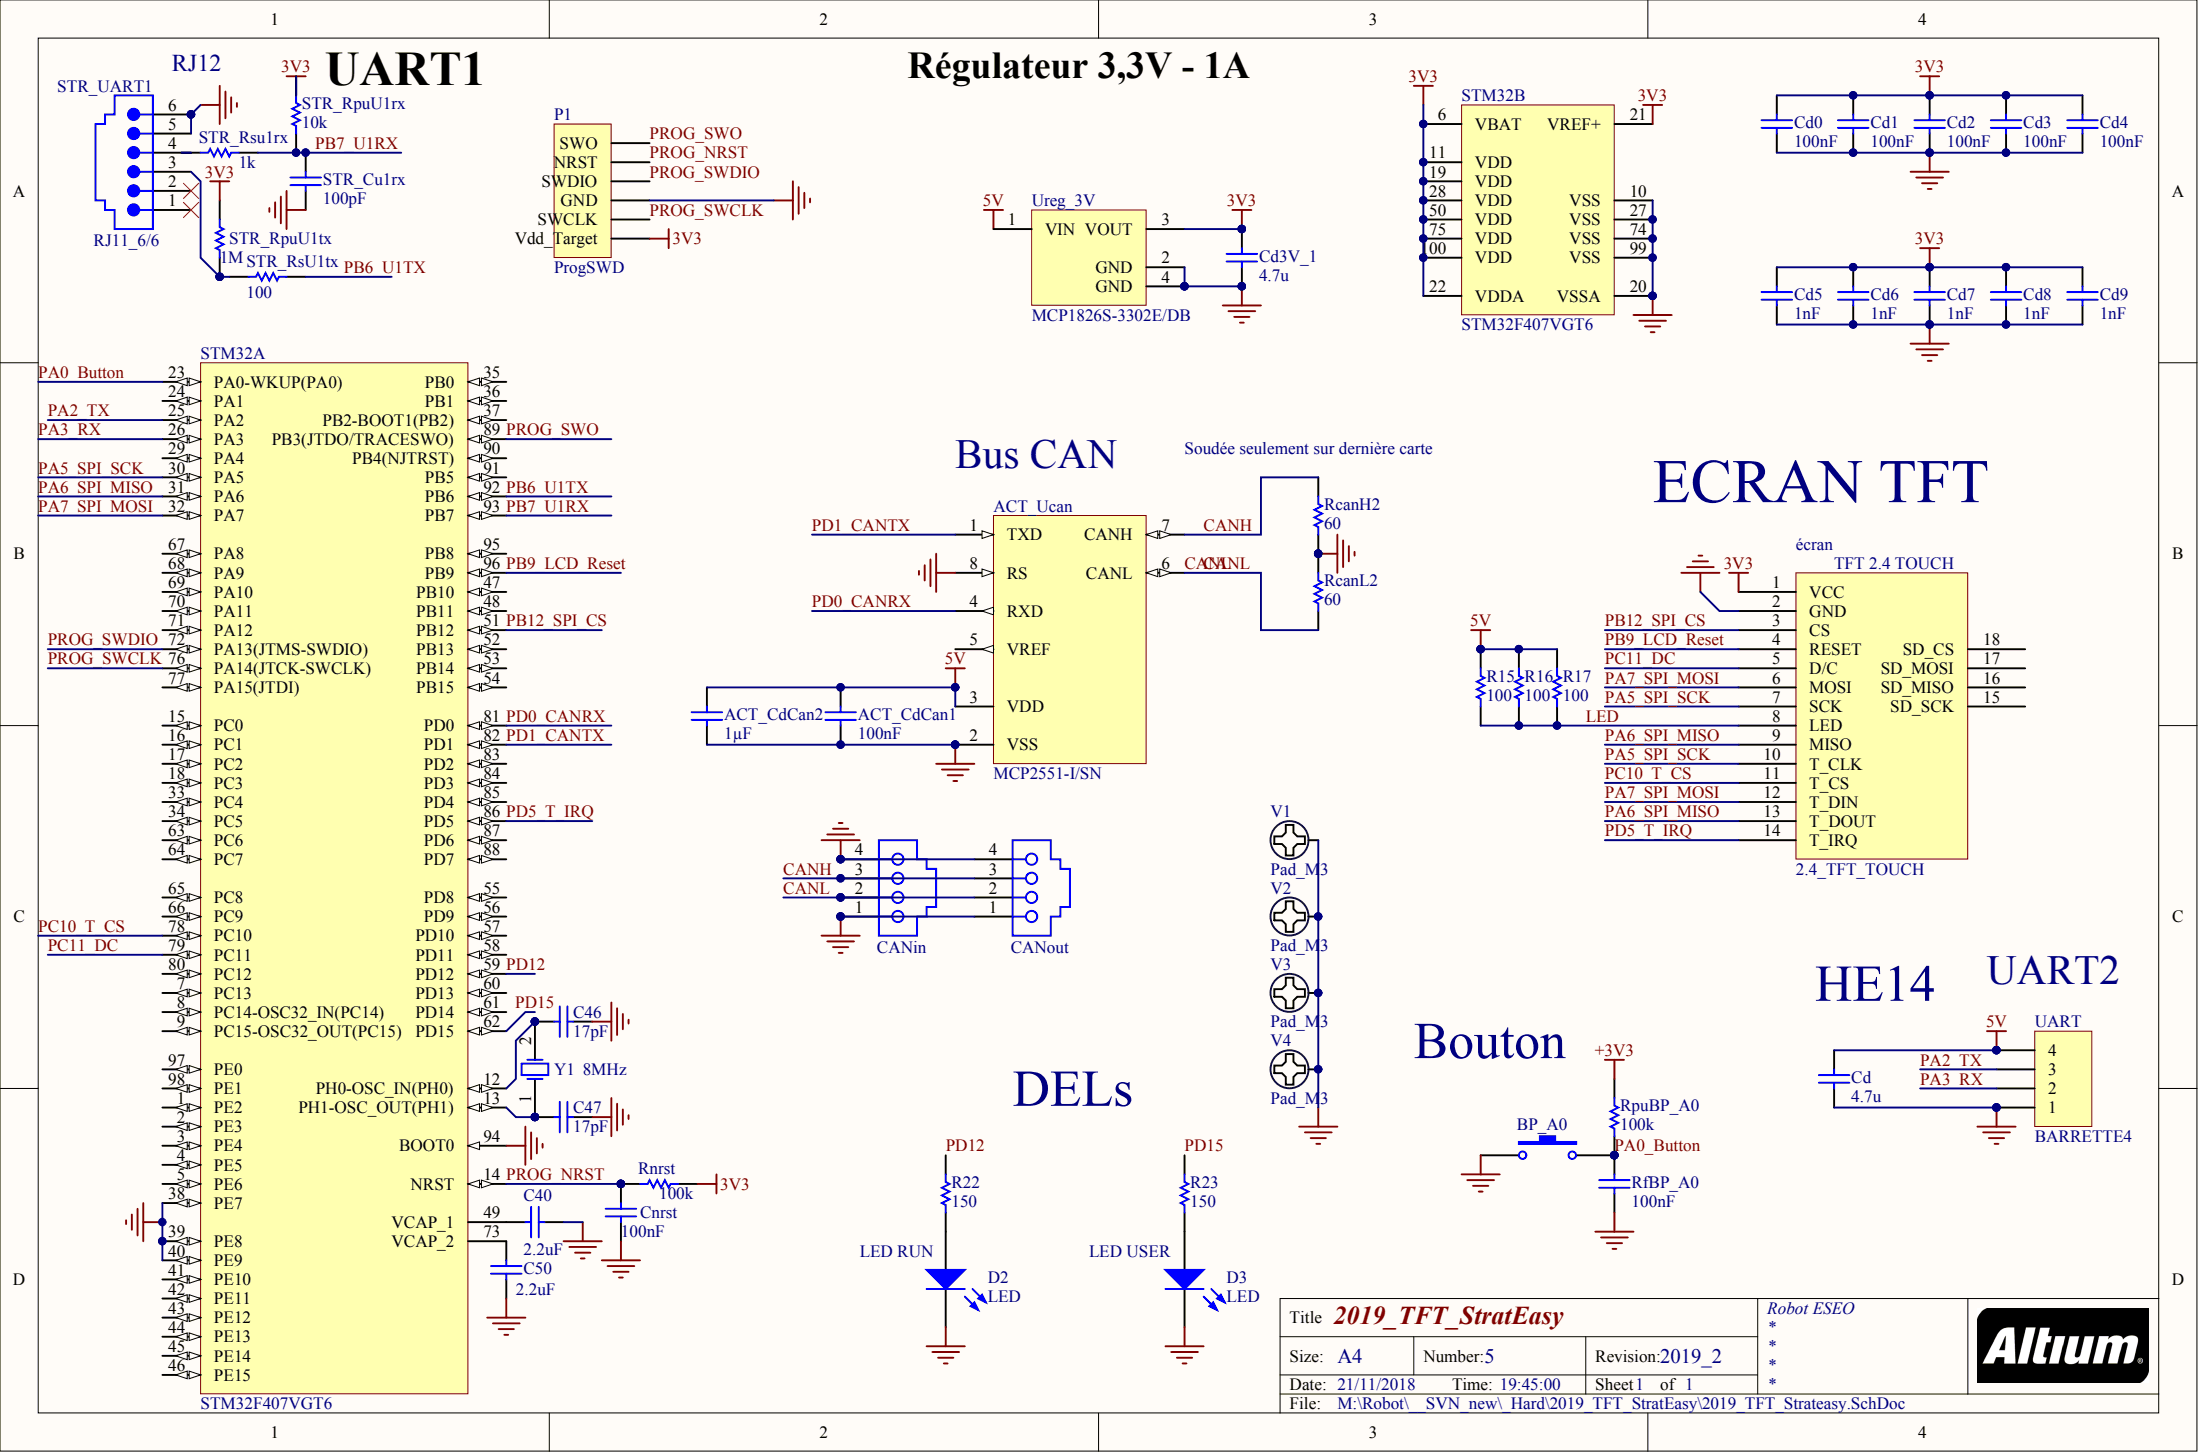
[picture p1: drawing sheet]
# Altium project 2019_TFT_Strateasy.PrjPCB
1 sheet, 51 parts. Net scope: global (net labels, ports and power ports of the same name join across sheets).
Board file: 2019_TFT_Strateasy.PCBDOC

## Sheet 2019_TFT_Strateasy.SchDoc: 2019_TFT_StratEasy
size A4; Date: 2018; CheckedBy: Sacha; Author: Sacha; CompanyName: Robot ESEO; DrawnBy: Sacha; Engineer: Sacha; Organization: Robot ESEO; DocumentNumber: 5; Revision: 2019_2; SheetNumber: 1; SheetTotal: 1

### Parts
ACT_CdCan1  100nF  [C0805_N]
ACT_CdCan2  1µF  [C0805_N]
ACT_Ucan  MCP2551-I/SN  [SO8_N]
BP_A0  SW_Pushbutton_6x6mm_Vertical  [Switch 6x6 Vertical]  (value not drawn)
C40  2.2uF  [C0805_N]
C46  17pF  [C0805_N]
C47  17pF  [C0805_N]
C50  2.2uF  [C0805_N]
CANin  634104149621  [634104149621]  (value not drawn)
CANout  634104149621  [634104149621]  (value not drawn)
Cd  4.7u  [C0805_N]
Cd0  100nF  [C0805_N]
Cd1  100nF  [C0805_N]
Cd2  100nF  [C0805_N]
Cd3  100nF  [C0805_N]
Cd3V_1  4.7u  [C0805_N]
Cd4  100nF  [C0805_N]
Cd5  1nF  [C0805_N]
Cd6  1nF  [C0805_N]
Cd7  1nF  [C0805_N]
Cd8  1nF  [C0805_N]
Cd9  1nF  [C0805_N]
Cnrst  100nF  [C0805_N]
D2  LED  [LED_0805]
D3  LED  [LED_0805]
P1  ProgSWD  [HDR1X6]
R15  100  [R1206_N]
R16  100  [R1206_N]
R17  100  [R1206_N]
R22  150  [R1206_N]
R23  150  [R1206_N]
RcanH2  60  [R1206_N]
RcanL2  60  [R1206_N]
RfBP_A0  100nF  [C0805_N]
Rnrst  100k  [R1206_N]
RpuBP_A0  100k  [R1206_N]
STM32  STM32F407VGT6  [STM-LQFP100_N]  (parts A,B of 2)
STR_Cu1rx  100pF  [C0805_N]
STR_RpuU1rx  10k  [R1206_N]
STR_RpuU1tx  1M  [R1206_N]
STR_Rsu1rx  1k  [R1206_N]
STR_RsU1tx  100  [R1206_N]
STR_UART1  RJ11_6/6  [RJ11_6/6 - Wurth Half Shielded Tab Down WR-MJ]
UART  BARRETTE4  [HE14_4]
Ureg_3V  MCP1826S-3302E/DB  [SOT223-4N]
V1  Entretoise WURTH CMS  [ENTRETOISE_CMS]  (value not drawn)
V2  Entretoise WURTH CMS  [ENTRETOISE_CMS]  (value not drawn)
V3  Entretoise WURTH CMS  [ENTRETOISE_CMS]  (value not drawn)
V4  Entretoise WURTH CMS  [ENTRETOISE_CMS]  (value not drawn)
Y1  8MHz  [HC49/4H_SMX]
écran  2.4_TFT_TOUCH  [2.4_TFT_TOUCH]

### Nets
3V3: Cd0.2 Cd1.2 Cd2.2 Cd3.2 Cd3V_1.2 Cd4.2 Cd5.2 Cd6.2 Cd7.2 Cd8.2 Cd9.2 P1.1(Vdd_Target) Rnrst.2 STM32.6(VBAT) STM32.11(VDD) STM32.19(VDD) STM32.21(VREF+) STM32.22(VDDA) STM32.28(VDD) STM32.50(VDD) STM32.75(VDD) STM32.100(VDD) STR_RpuU1rx.2 STR_RpuU1tx.2 Ureg_3V.3(VOUT) écran.1(VCC)
5V: ACT_CdCan1.2 ACT_CdCan2.2 ACT_Ucan.3(VDD) Cd.2 R15.2 R16.2 R17.2 UART.4 Ureg_3V.1(VIN)
+3V3: RpuBP_A0.1
GND: ACT_CdCan1.1 ACT_CdCan2.1 ACT_Ucan.2(VSS) ACT_Ucan.8(RS) BP_A0.1 C40.1 C46.1 C47.1 C50.1 CANin.1 CANin.4 CANout.1 CANout.4 Cd.1 Cd0.1 Cd1.1 Cd2.1 Cd3.1 Cd3V_1.1 Cd4.1 Cd5.1 Cd6.1 Cd7.1 Cd8.1 Cd9.1 Cnrst.1 D2.2(K) D3.2(K) P1.3(GND) RcanH2.2 RcanL2.2 RfBP_A0.1 STM32.10(VSS) STM32.20(VSSA) STM32.27(VSS) STM32.38(PE7) STM32.39(PE8) STM32.40(PE9) STM32.74(VSS) STM32.94(BOOT0) STM32.99(VSS) STR_Cu1rx.1 STR_UART1.5 STR_UART1.6 UART.1 Ureg_3V.2(GND) Ureg_3V.4(GND) V1.1 V2.1 V3.1 V4.1 écran.2(GND)
CANH: ACT_Ucan.7(CANH) CANin.3 CANout.3 RcanH2.1
CANL: ACT_Ucan.6(CANL) CANin.2 CANout.2 RcanL2.1
LED: R15.1 R16.1 R17.1 écran.8(LED)
PA0_Button: BP_A0.3 RfBP_A0.2 RpuBP_A0.2 STM32.23(PA0-WKUP(PA0))
PA2_TX: STM32.25(PA2) UART.3
PA3_RX: STM32.26(PA3) UART.2
PA5_SPI_SCK: STM32.30(PA5) écran.7(SCK) écran.10(T_CLK)
PA6_SPI_MISO: STM32.31(PA6) écran.9(MISO) écran.13(T_DOUT)
PA7_SPI_MOSI: STM32.32(PA7) écran.6(MOSI) écran.12(T_DIN)
PB6_U1TX: STM32.92(PB6) STR_RsU1tx.2
PB7_U1RX: STM32.93(PB7) STR_Cu1rx.2 STR_RpuU1rx.1 STR_Rsu1rx.1
PB9_LCD_Reset: STM32.96(PB9) écran.4(RESET)
PB12_SPI_CS: STM32.51(PB12) écran.3(CS)
PC10_T_CS: STM32.78(PC10) écran.11(T_CS)
PC11_DC: STM32.79(PC11) écran.5(D/C)
PD0_CANRX: ACT_Ucan.4(RXD) STM32.81(PD0)
PD1_CANTX: ACT_Ucan.1(TXD) STM32.82(PD1)
PD5_T_IRQ: STM32.86(PD5) écran.14(T_IRQ)
PD12: R22.2 STM32.59(PD12)
PD15: R23.2 STM32.62(PD15)
PROG_NRST: Cnrst.2 P1.5(NRST) Rnrst.1 STM32.14(NRST)
PROG_SWCLK: P1.2(SWCLK) STM32.76(PA14(JTCK-SWCLK))
PROG_SWDIO: P1.4(SWDIO) STM32.72(PA13(JTMS-SWDIO))
PROG_SWO: P1.6(SWO) STM32.89(PB3(JTDO/TRACESWO))
NetC40_2: C40.2 STM32.49(VCAP_1)
NetC46_2: C46.2 STM32.12(PH0-OSC_IN(PH0)) Y1.2(OSC2)
NetC47_2: C47.2 STM32.13(PH1-OSC_OUT(PH1)) Y1.1(OSC1)
NetC50_2: C50.2 STM32.73(VCAP_2)
NetD2_1: D2.1(A) R22.1
NetD3_1: D3.1(A) R23.1
NetSTR_RpuU1tx_1: STR_RpuU1tx.1 STR_RsU1tx.1 STR_UART1.3
NetSTR_Rsu1rx_2: STR_Rsu1rx.2 STR_UART1.4

Not connected (* = marked no-connect by the designer): ACT_Ucan 5(VREF); STM32 1(PE2) 2(PE3) 3(PE4) 4(PE5) 5(PE6) 7(PC13) 8(PC14-OSC32_IN(PC14)) 9(PC15-OSC32_OUT(PC15)) 15(PC0) 16(PC1) 17(PC2) 18(PC3) 24(PA1) 29(PA4) 33(PC4) 34(PC5) 35(PB0) 36(PB1) 37(PB2-BOOT1(PB2)) 41(PE10) 42(PE11) 43(PE12) 44(PE13) 45(PE14) 46(PE15) 47(PB10) 48(PB11) 52(PB13) 53(PB14) 54(PB15) 55(PD8) 56(PD9) 57(PD10) 58(PD11) 60(PD13) 61(PD14) 63(PC6) 64(PC7) 65(PC8) 66(PC9) 67(PA8) 68(PA9) 69(PA10) 70(PA11) 71(PA12) 77(PA15(JTDI)) 80(PC12) 83(PD2) 84(PD3) 85(PD4) 87(PD6) 88(PD7) 90(PB4(NJTRST)) 91(PB5) 95(PB8) 97(PE0) 98(PE1); STR_UART1 1* 2*; écran 15(SD_SCK) 16(SD_MISO) 17(SD_MOSI) 18(SD_CS)

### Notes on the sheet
- (near STR_UART1) RJ12
- (near STR_RpuU1rx) UART1
- Régulateur 3,3V - 1A
- (near ACT_Ucan) Bus CAN
- (near RcanH2) Soudée seulement sur dernière carte
- ECRAN TFT
- (near Cd) HE14
- (near UART) UART2
- DELs
- Bouton
- LED RUN
- LED USER
- 2019_TFT_StratEasy
- 5
- 1
- 2019
- Sacha
